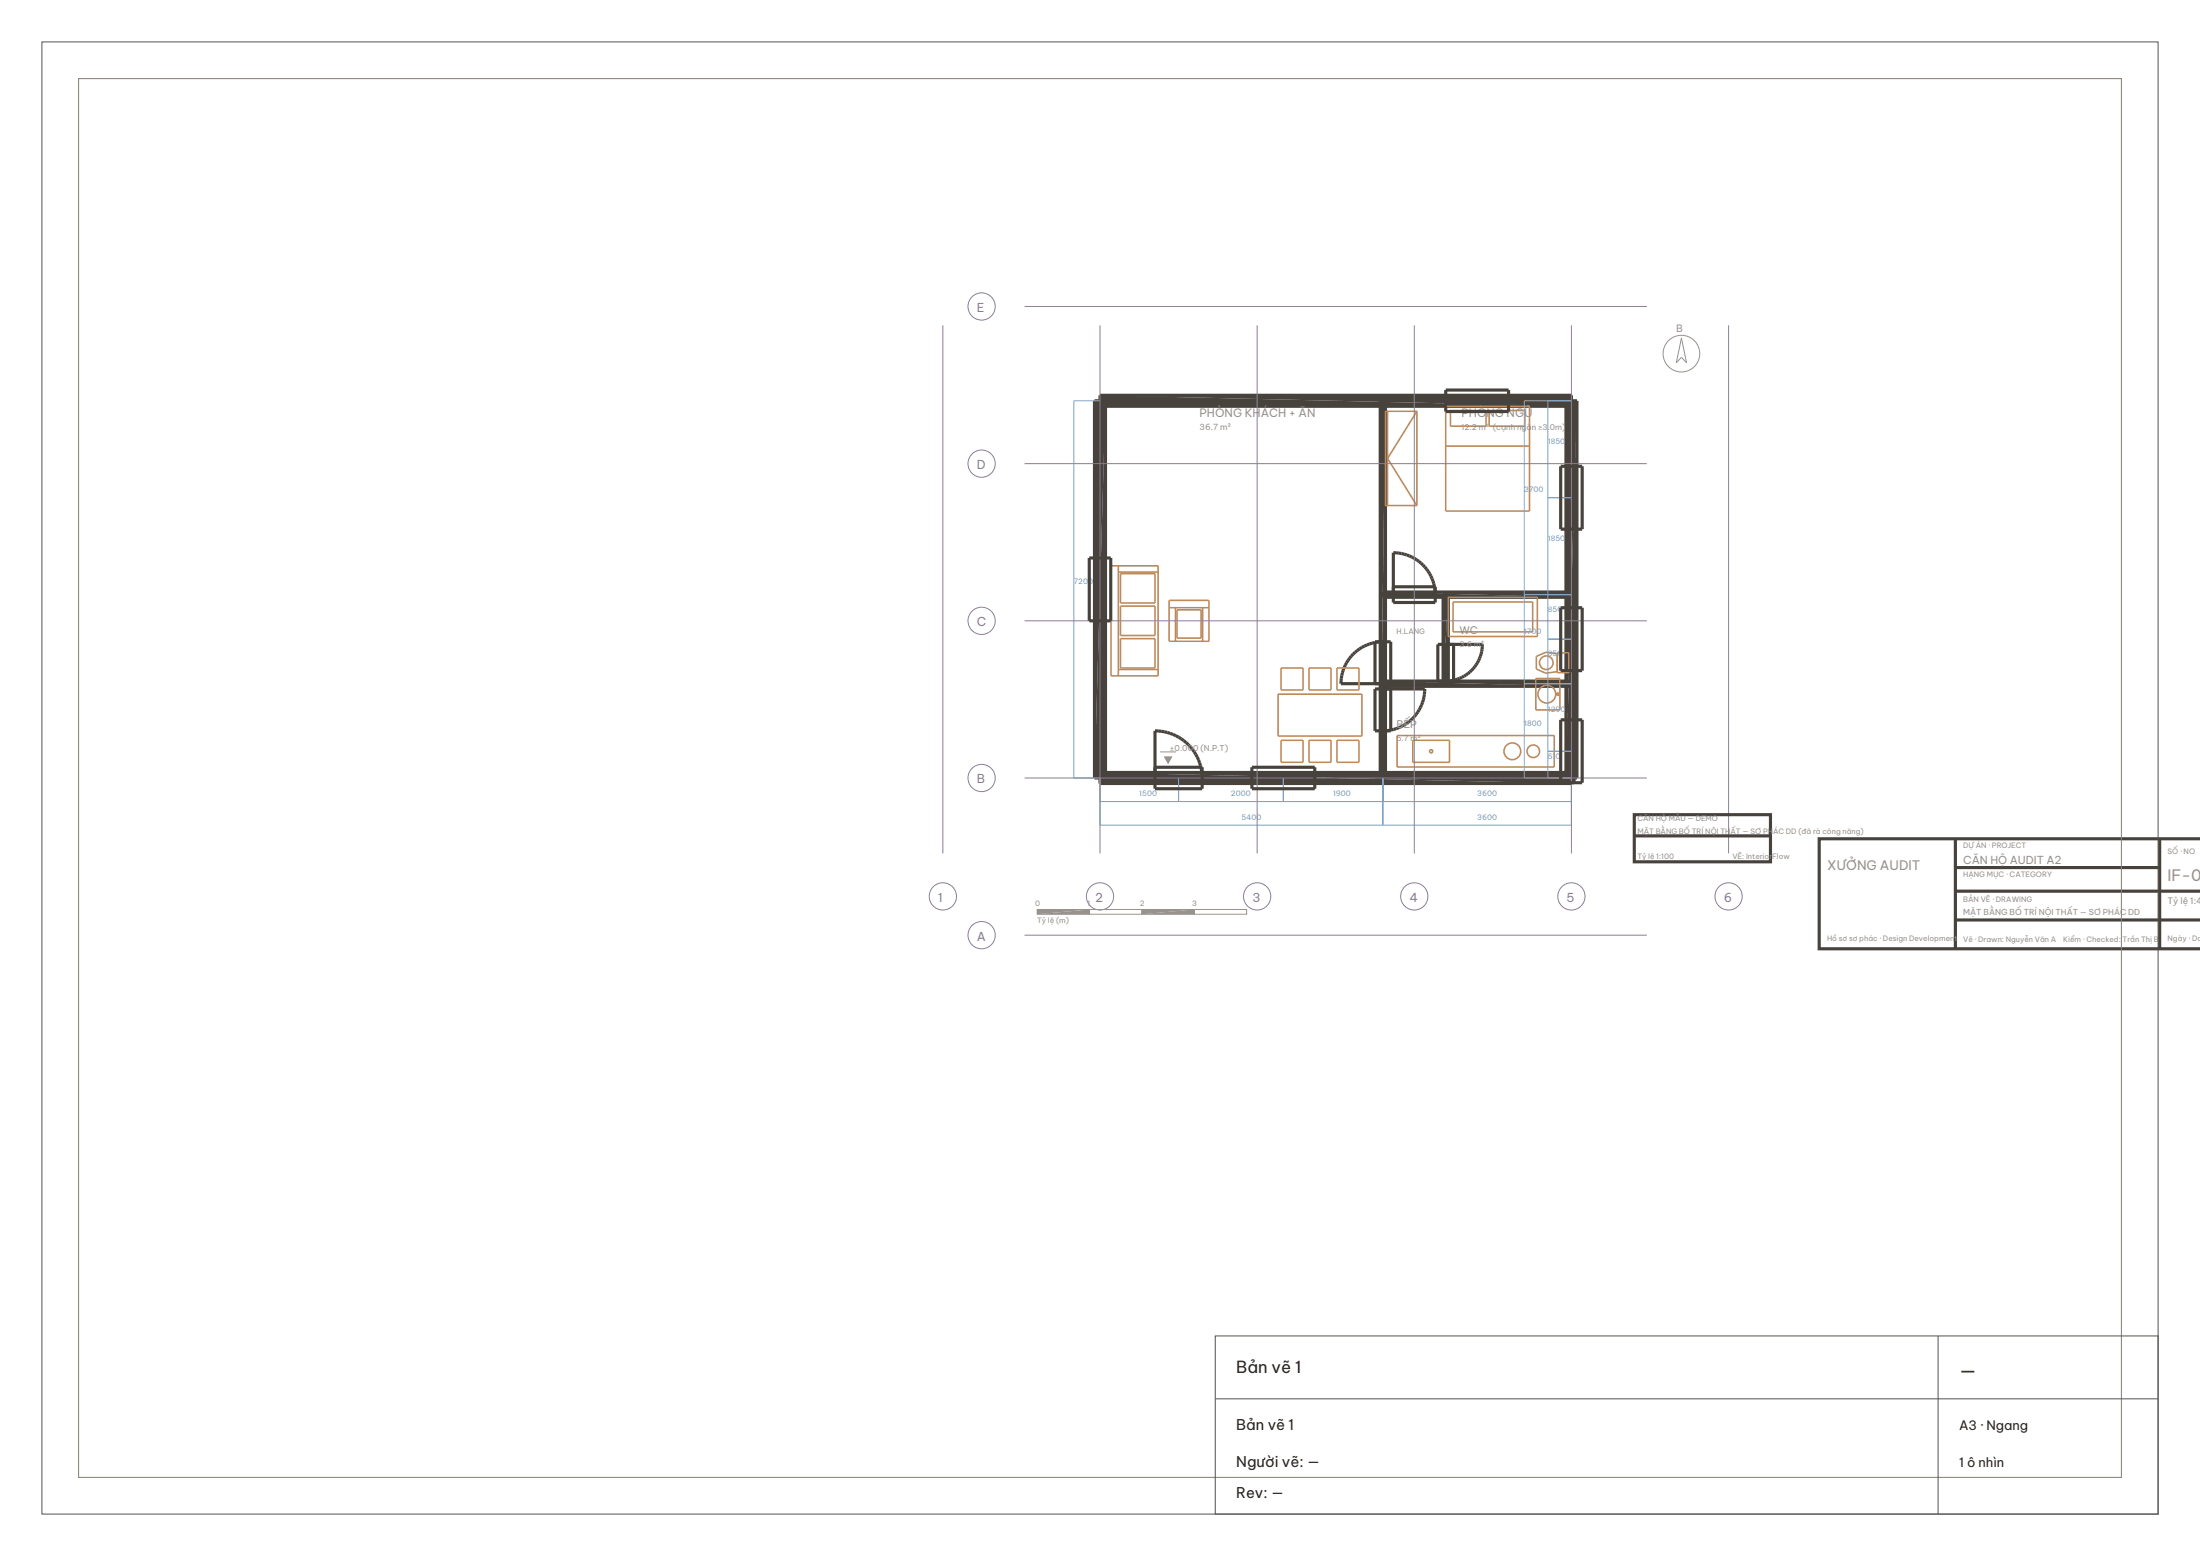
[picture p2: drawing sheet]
<svg xmlns="http://www.w3.org/2000/svg" width="420mm" height="297mm" viewBox="0 0 420 297" stroke-linecap="round" stroke-linejoin="round" font-family="sans-serif">
<path d="M15 15h390v267h-390z" fill="none" stroke="#c9c2b5" stroke-width=".2"/>
<g fill="#47423b">
<path d="M210 147.5h90v2.1z"/>
<path d="M210 147.5l90 2.1h-90z"/>
</g>
<path d="M210 147.5h90v2.1h-90z" fill="none" stroke="#47423b" stroke-width=".6" stroke-linecap="butt"/>
<g fill="#47423b">
<path d="M298.9 76.5h2.1l-2.1 72z"/>
<path d="M301 76.5v72h-2.1z"/>
</g>
<path d="M298.9 76.5h2.1v72h-2.1z" fill="none" stroke="#47423b" stroke-width=".6" stroke-linecap="butt"/>
<g fill="#47423b">
<path d="M210 75.5l90 2.1h-90z"/>
<path d="M210 75.5h90v2.1z"/>
</g>
<path d="M210 75.5h90v2.1h-90z" fill="none" stroke="#47423b" stroke-width=".6" stroke-linecap="butt"/>
<g fill="#47423b">
<path d="M211 76.5v72h-2.1z"/>
<path d="M208.9 76.5h2.1l-2.1 72z"/>
</g>
<path d="M208.9 76.5h2.1v72h-2.1z" fill="none" stroke="#47423b" stroke-width=".6" stroke-linecap="butt"/>
<g fill="#47423b">
<path d="M263.5 76.5h1l-1 72z"/>
<path d="M264.5 76.5v72h-1z"/>
</g>
<path d="M263.5 76.5h1v72h-1z" fill="none" stroke="#47423b" stroke-width=".6" stroke-linecap="butt"/>
<g fill="#47423b">
<path d="M264 130h36v1z"/>
<path d="M264 130l36 1h-36z"/>
</g>
<path d="M264 130h36v1h-36z" fill="none" stroke="#47423b" stroke-width=".6" stroke-linecap="butt"/>
<g fill="#47423b">
<path d="M264 113h36v1z"/>
<path d="M264 113l36 1h-36z"/>
</g>
<path d="M264 113h36v1h-36z" fill="none" stroke="#47423b" stroke-width=".6" stroke-linecap="butt"/>
<g fill="#47423b">
<path d="M275.5 113.5h1l-1 17z"/>
<path d="M276.5 113.5v17h-1z"/>
</g>
<g fill="none" stroke="#47423b" stroke-width=".6" stroke-linecap="butt">
<path d="M276 76h12v1h-12zM276 76.5h12M299.5 89h1v12h-1zM300 89v12M209.5 106.5h1v12h-1zM210 106.5v12M266 105.5a8 8 0 0 1 8 8h-8zM275.5 113.5h1v17h-1zM299.5 116h1v12h-1zM300 116v12M220.5 139.5a9 9 0 0 1 9 9h-9zM258.3 124.8a8 8 0 0 1 5.7-2.3v8h-8a8 8 0 0 1 2.3-5.7z"/>
<path d="M264 131.5h8a8 8 0 0 1-8 8zM276 123h7a7 7 0 0 1-7 7zM299.5 137.4h1v12h-1zM300 137.4v12M239 148.5h12M239 148h12v1h-12z"/>
</g>
<g fill="none" stroke="#bf8a59" stroke-width=".3">
<path d="M264.9 78.5v18M270.5 78.5v18M270.5 78.5h-6v18h6M270.5 78.5l-5.6 9 5.6 9M276 77.6h16v20h-16zM276.9 78.3h6.8v3.1h-6.8zM284.3 78.3h6.8v3.1h-6.8zM276 85.1h16M212.1 108h9v21h-9zM213.5 108v21M213.5 109.2h7.6M213.9 109.5h6.6v5.6h-6.6z"/>
<path d="M213.9 115.7h6.6v5.6h-6.6zM223.2 114.6h7.6v7.8h-7.6zM223.2 116h7.6M224.4 116v6.4M224.7 116.4h4.6v5.4h-4.6zM229.6 116v6.4M276.5 114h17v7.5h-17zM277.4 114.9h15.2v5.7h-15.2zM213.5 127.8h7.6M213.9 121.9h6.6v5.6h-6.6zM244 132.5h16v8h-16zM244.6 127.5h4.2v4.2h-4.2z"/>
<path d="M249.9 127.5h4.2v4.2h-4.2zM255.2 127.5h4.2v4.2h-4.2zM293.2 129.5h4.6v6h-4.6zM297.3 124.6h2.2v3.8h-2.2zM297.3 124.8l-2.2-.3-1.8 .8v2.4l1.8 .8 2.2-.3M244.6 141.3h4.2v4.2h-4.2zM249.9 141.3h4.2v4.2h-4.2zM255.2 141.3h4.2v4.2h-4.2zM266.7 140.4h30v6h-30zM269.7 141.3h7v4.2h-7z"/>
<circle cx="295.2" cy="126.5" r="1.3"/>
<circle cx="295.3" cy="132.5" r="1.7"/>
<circle cx="297.4" cy="132.5" r=".22"/>
<circle cx="273.2" cy="143.4" r=".3"/>
<circle cx="288.7" cy="143.4" r="1.6"/>
<circle cx="292.7" cy="143.4" r="1.2"/>
</g>
<path d="M222.2 144.4h1.7l-.9 1.5z" fill="#999487"/>
<g fill="none" stroke="#999487" stroke-width=".19">
<path d="M321 64.5l1 4.7-1-1-1 1zM221.5 143.5h3"/>
<circle cx="321" cy="67.5" r="3.5"/>
</g>
<path d="M210 76.5h-5v72h5v9h90v-9h-9v-72h9M295.5 76.5v72M295.5 95h4.5M291 113.5h9M291 130.5h9M295.5 122h4.5M210 153h90M225 148.5v4.5M245 148.5v4.5M264 148.5v9M295.5 143.4h4.5" fill="none" stroke="#7aa3c4" stroke-width=".19"/>
<g fill="none" stroke="#8a7a99" stroke-width=".19">
<path d="M195.6 58.5h118.8M180 62.1v100.8M210 62.1v100.8M240 62.1v100.8M270 62.1v100.8M300 62.1v100.8M330 62.1v100.8M195.6 88.5h118.8M195.6 118.5h118.8M195.6 148.5h118.8M195.6 178.5h118.8"/>
<circle cx="187.4" cy="58.5" r="2.6"/>
<circle cx="187.4" cy="88.5" r="2.6"/>
<circle cx="187.4" cy="118.5" r="2.6"/>
<circle cx="187.4" cy="148.5" r="2.6"/>
<circle cx="180" cy="171.1" r="2.6"/>
<circle cx="187.4" cy="178.5" r="2.6"/>
<circle cx="210" cy="171.1" r="2.6"/>
<circle cx="240" cy="171.1" r="2.6"/>
<circle cx="270" cy="171.1" r="2.6"/>
<circle cx="300" cy="171.1" r="2.6"/>
<circle cx="330" cy="171.1" r="2.6"/>
</g>
<path d="M312 155.5h26v9h-26zM312 159.6h26" fill="none" stroke="#47423b" stroke-width=".6" stroke-linecap="butt"/>
<g fill="#999487">
<path d="M198 174.5l10-.9v.9z"/>
<path d="M198 173.6h10l-10 .9z"/>
</g>
<path d="M198 173.6h10v.9h-10zM208 173.6h10v.9h-10z" fill="none" stroke="#999487" stroke-width=".19"/>
<g fill="#999487">
<path d="M218 174.5l10-.9v.9z"/>
<path d="M218 173.6h10l-10 .9z"/>
</g>
<path d="M218 173.6h10v.9h-10zM228 173.6h10v.9h-10z" fill="none" stroke="#999487" stroke-width=".19"/>
<g fill="none" stroke="#47423b" stroke-width=".6" stroke-linecap="butt">
<path d="M276 74.4h12v4.2h-12zM298 89h4v12h-4zM207.9 106.5h4.1v12h-4.1zM266 112h8v3h-8zM298 116h4v12h-4zM262.5 122.5h3v8h-3zM262.5 131.5h3v8h-3zM274.5 123h3v7h-3zM298 137.4h4v12h-4zM220.5 146.4h9v4.2h-9zM239 146.4h12v4.2h-12zM373.3 160.1v21"/>
<path d="M373.3 170.1h46.7M373.3 175.6h46.7M373.3 165.6h39M412.3 160.1v21M420 160.1h-72.7v21h72.7"/>
</g>
<path d="M15 15h390v267h-390z" fill="none" stroke="#8c8780" stroke-width=".19"/>
<path d="M8 8h404v281h-404zM232 255h180v34h-180zM370 255v34M232 267h180" fill="none" stroke="#545454" stroke-width=".19"/>
<text font-size="3.9" fill="#25221e" x="374" y="263">—</text>
<text font-size="3.2" fill="#25221e" x="236" y="262">Bản vẽ 1</text>
<text font-size="3" fill="#9a9488" x="413.8" y="168.1">IF-01</text>
<g font-size="2.8" fill="#25221e">
<text x="236" y="273">Bản vẽ 1</text>
<text x="236" y="280">Người vẽ: —</text>
<text x="236" y="286">Rev: —</text>
</g>
<text font-size="2.5" fill="#9a9488" x="348.8" y="166.1">XƯỞNG AUDIT</text>
<g font-size="2.5" fill="#25221e">
<text x="374" y="273">A3 · Ngang</text>
<text x="374" y="280">1 ô nhìn</text>
</g>
<g font-size="2.3" fill="#8a7a9a">
<text x="186.5" y="59.5">E</text>
<text x="186.5" y="89.5">D</text>
<text x="186.5" y="119.5">C</text>
<text x="186.5" y="149.5">B</text>
<text x="179.1" y="172.1">1</text>
<text x="209.1" y="172.1">2</text>
<text x="239.1" y="172.1">3</text>
<text x="269.1" y="172.1">4</text>
<text x="299.1" y="172.1">5</text>
<text x="329.1" y="172.1">6</text>
<text x="186.5" y="179.5">A</text>
</g>
<g font-size="2.2" fill="#9a9488">
<text x="229" y="79.5">PHÒNG KHÁCH + ĂN</text>
<text x="279" y="79.5">PHÒNG NGỦ</text>
</g>
<text font-size="2.1" fill="#9a9488" x="374.8" y="164.9">CĂN HỘ AUDIT A2</text>
<g font-size="2" fill="#9a9488">
<text x="278.6" y="121">WC</text>
<text x="266.6" y="139">BẾP</text>
</g>
<text font-size="1.9" fill="#9a9488" x="320" y="63.4">B</text>
<text font-size="1.7" fill="#9a9488" x="413.8" y="172.6">Tỷ lệ 1:47</text>
<g font-size="1.6" fill="#9a9488">
<text x="229" y="82">36.7 m²</text>
<text x="374.8" y="174.6">MẶT BẰNG BỐ TRÍ NỘI THẤT — SƠ PHÁC DD</text>
</g>
<g font-size="1.5" fill="#9a9488">
<text x="279" y="82">12.2 m² (cạnh ngắn ≥3.0m)</text>
<text x="278.6" y="123.5">3.6 m²</text>
<text x="223.3" y="143.3">±0.000 (N.P.T)</text>
<text x="266.6" y="141.5">5.7 m²</text>
</g>
<g font-size="1.4" fill="#7aa2c4">
<text x="295.5" y="84.7">1850</text>
<text x="291" y="94">3700</text>
<text x="295.5" y="103.3">1850</text>
<text x="205" y="111.5">7200</text>
<text x="295.5" y="116.8">850</text>
<text x="291" y="121">1700</text>
<text x="295.5" y="125.2">850</text>
<text x="295.5" y="136">1290</text>
<text x="291" y="138.5">1800</text>
<text x="295.5" y="145">510</text>
<text x="217.5" y="152">1500</text>
<text x="235" y="152">2000</text>
<text x="254.5" y="152">1900</text>
<text x="282" y="152">3600</text>
<text x="237" y="156.5">5400</text>
<text x="282" y="156.5">3600</text>
</g>
<g font-size="1.4" fill="#9a9488">
<text x="266.6" y="121">H.LANG</text>
<text x="312.6" y="156.8">CĂN HỘ MẪU — DEMO</text>
<text x="312.6" y="159.1">MẶT BẰNG BỐ TRÍ NỘI THẤT — SƠ PHÁC DD (đã rà công năng)</text>
<text x="374.8" y="161.9">DỰ ÁN · PROJECT</text>
<text x="312.6" y="163.9">Tỷ lệ 1:100</text>
<text x="330.7" y="163.9">VẼ: InteriorFlow</text>
<text x="374.8" y="167.4">HẠNG MỤC · CATEGORY</text>
<text x="413.8" y="163.1">SỐ · NO</text>
<text x="197.6" y="173">0</text>
<text x="207.6" y="173">1</text>
<text x="217.6" y="173">2</text>
<text x="227.6" y="173">3</text>
<text x="374.8" y="172.1">BẢN VẼ · DRAWING</text>
<text x="198" y="176.1">Tỷ lệ (m)</text>
<text x="348.8" y="179.6">Hồ sơ sơ phác · Design Development</text>
<text x="374.8" y="179.9">Vẽ · Drawn: Nguyễn Văn A</text>
<text x="393.9" y="179.9">Kiểm · Checked: Trần Thị B</text>
<text x="413.8" y="179.6">Ngày · Dat</text>
</g>
</svg>
